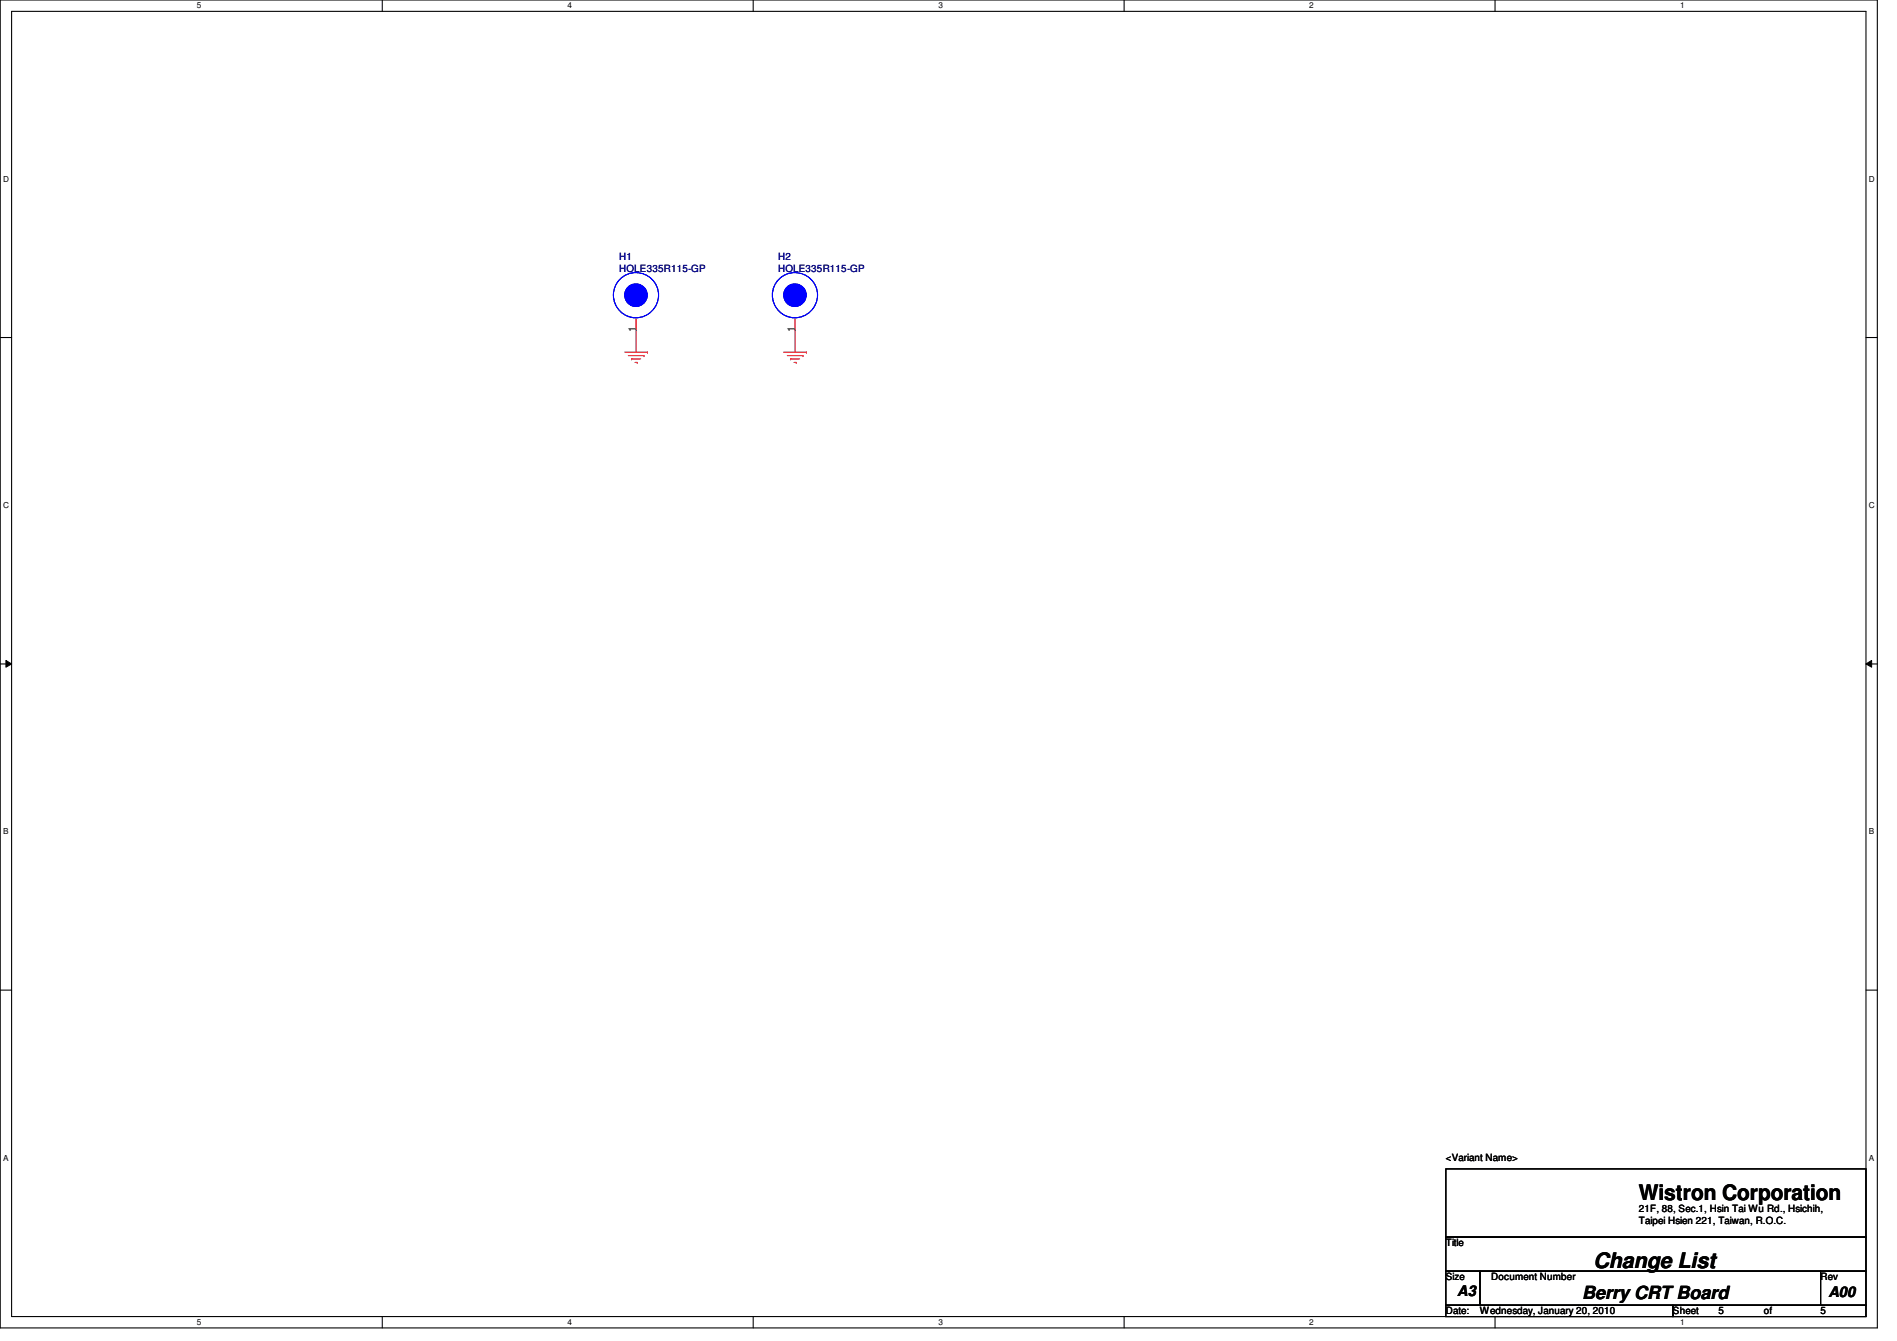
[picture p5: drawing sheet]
<svg xmlns="http://www.w3.org/2000/svg" width="297mm" height="210mm" viewBox="0 0 297 210" stroke-linecap="round" stroke-linejoin="round" font-family="sans-serif">
<path d="M0 0h294v207.9h-294zM1.8 1.8h290.4v204.3h-290.4z" fill="none" stroke="#000" stroke-width=".17"/>
<g fill="#fff">
<path d="M30.8 .2h.7v1.4h-.7z"/>
<path d="M30.8 206.2h.7v1.4h-.7z"/>
</g>
<path d="M59.9 0v1.8M59.9 206.1v1.8" fill="none" stroke="#000" stroke-width=".17"/>
<g fill="#fff">
<path d="M88.9 .2h.6v1.4h-.6z"/>
<path d="M88.9 206.2h.6v1.4h-.6z"/>
</g>
<path d="M117.9 0v1.8M117.9 206.1v1.8" fill="none" stroke="#000" stroke-width=".17"/>
<g fill="#fff">
<path d="M146.9 .2h.7v1.4h-.7z"/>
<path d="M146.9 206.2h.7v1.4h-.7z"/>
</g>
<path d="M176 0v1.8M176 206.1v1.8" fill="none" stroke="#000" stroke-width=".17"/>
<g fill="#fff">
<path d="M205 .2h.7v1.4h-.7z"/>
<path d="M205 206.2h.7v1.4h-.7z"/>
</g>
<path d="M234.1 0v1.8M234.1 206.1v1.8" fill="none" stroke="#000" stroke-width=".17"/>
<g fill="#fff">
<path d="M263.1 .2h.7v1.4h-.7z"/>
<path d="M263.1 206.2h.7v1.4h-.7z"/>
<path d="M.5 27.3h.9v1.4h-.9z"/>
<path d="M292.6 27.3h.9v1.4h-.9z"/>
<path d="M.5 78.4h.9v1.4h-.9z"/>
<path d="M292.6 78.4h.9v1.4h-.9z"/>
</g>
<path d="M0 52.8h1.8M292.2 52.8h1.8" fill="none" stroke="#000" stroke-width=".17"/>
<g fill="#fff">
<path d="M.5 129.5h.8v1.4h-.8z"/>
<path d="M292.6 129.5h.9v1.4h-.9z"/>
</g>
<path d="M0 103.9h1.8M292.2 103.9h1.8" fill="none" stroke="#000" stroke-width=".17"/>
<path d="M.9 103.4l.9 .5-.9 .5zM292.2 103.9l.9-.5v1z" fill="#000"/>
<path d="M.9 103.4l.9 .5-.9 .5zM292.2 103.9l.9-.5v1z" fill="none" stroke="#000" stroke-width=".16"/>
<g fill="#fff">
<path d="M.5 180.5h.8v1.4h-.8z"/>
<path d="M292.6 180.5h.9v1.4h-.9z"/>
</g>
<path d="M0 155h1.8M292.2 155h1.8M226.4 183h65.8v10.6h-65.8zM226.4 193.6h65.8v5.4h-65.8zM226.4 199h5.3v5.3h-5.3zM231.7 199h53.4v5.3h-53.4zM285.1 199h7.1v5.3h-7.1zM226.4 204.3h35.6v1.8h-35.6zM262 204.3h30.2v1.8h-30.2z" fill="none" stroke="#000" stroke-width=".17"/>
<path d="M99.6 51.6h.1M99.6 51.6v3.5M124.5 51.6h.1M124.5 51.6v3.5" fill="none" stroke="#800040" stroke-width=".17"/>
<g fill="none" stroke="#f00" stroke-width=".17">
<path d="M97.8 55.1h3.6M98.4 55.7h2.4M98.9 56.2h.1M98.9 56.2h1.4M99.4 56.7h.4M99.6 49.8v1.8M99.8 56.7h.1M100.8 55.7h.1M101.4 55.1h.1M122.7 55.1h3.6M123.3 55.7h2.4M123.8 56.2h.1"/>
<path d="M123.8 56.2h1.4M124.3 56.7h.4M124.7 56.7h.1M125.7 55.7h.1M126.3 55.1h.1"/>
</g>
<circle cx="99.6" cy="46.2" r="1.76" fill="#00f"/>
<g fill="none" stroke="#00f" stroke-width=".17">
<circle cx="99.6" cy="46.2" r="1.76"/>
<circle cx="99.6" cy="46.2" r="3.5"/>
</g>
<circle cx="99.6" cy="46.2" r="1.76" fill="#00f"/>
<g fill="none" stroke="#00f" stroke-width=".17">
<circle cx="99.6" cy="46.2" r="1.76"/>
<circle cx="99.6" cy="46.2" r="3.5"/>
</g>
<path d="M124.5 49.8v1.8" fill="none" stroke="#f00" stroke-width=".17"/>
<circle cx="124.5" cy="46.2" r="1.76" fill="#00f"/>
<g fill="none" stroke="#00f" stroke-width=".17">
<circle cx="124.5" cy="46.2" r="1.76"/>
<circle cx="124.5" cy="46.2" r="3.5"/>
</g>
<circle cx="124.5" cy="46.2" r="1.76" fill="#00f"/>
<g fill="none" stroke="#00f" stroke-width=".17">
<circle cx="124.5" cy="46.2" r="1.76"/>
<circle cx="124.5" cy="46.2" r="3.5"/>
</g>
<g font-size="3.3">
<text x="256.6" y="187.9">Wistron Corporation</text>
<text x="249.5" y="198.5">Change List</text>
</g>
<text font-size="2.8" x="247.7" y="203.3">Berry CRT Board</text>
<g font-size="2.3">
<text x="228.2" y="202.8">A3</text>
<text x="286.3" y="203">A00</text>
</g>
<g font-size="1.6" fill="#000080">
<text x="96.9" y="40.7">H1</text>
<text x="121.8" y="40.7">H2</text>
<text x="96.9" y="42.5">HOLE335R115-GP</text>
<text x="121.8" y="42.5">HOLE335R115-GP</text>
</g>
<g font-size="1.6">
<text x="99.6" y="51.9" transform="rotate(-90 99.6 51.9)">1</text>
<text x="124.5" y="51.9" transform="rotate(-90 124.5 51.9)">1</text>
<text x="226.4" y="181.7">&lt;Variant Name&gt;</text>
<text x="256.6" y="189.7">21F, 88, Sec.1, Hsin Tai Wu Rd., Hsichih,</text>
<text x="256.6" y="191.6">Taipei Hsien 221, Taiwan, R.O.C.</text>
<text x="226.4" y="195.1">Title</text>
<text x="226.4" y="200.4">Size</text>
<text x="233.5" y="200.4">Document Number</text>
<text x="285.1" y="200.4">Rev</text>
<text x="226.4" y="205.7">Date:</text>
<text x="231.7" y="205.7">Wednesday, January 20, 2010</text>
<text x="262" y="205.7">Sheet</text>
<text x="269.1" y="205.7">5</text>
<text x="276.2" y="205.7">of</text>
<text x="285.1" y="205.7">5</text>
</g>
<g font-size="1.3">
<text x="30.8" y="1.3">5</text>
<text x="88.9" y="1.3">4</text>
<text x="146.9" y="1.3">3</text>
<text x="205" y="1.3">2</text>
<text x="263.1" y="1.3">1</text>
<text x=".5" y="28.4">D</text>
<text x="292.6" y="28.4">D</text>
<text x=".5" y="79.5">C</text>
<text x="292.6" y="79.5">C</text>
<text x=".5" y="130.6">B</text>
<text x="292.6" y="130.6">B</text>
<text x=".5" y="181.7">A</text>
<text x="292.6" y="181.7">A</text>
<text x="30.8" y="207.4">5</text>
<text x="88.9" y="207.4">4</text>
<text x="146.9" y="207.4">3</text>
<text x="205" y="207.4">2</text>
<text x="263.1" y="207.4">1</text>
</g>
</svg>
